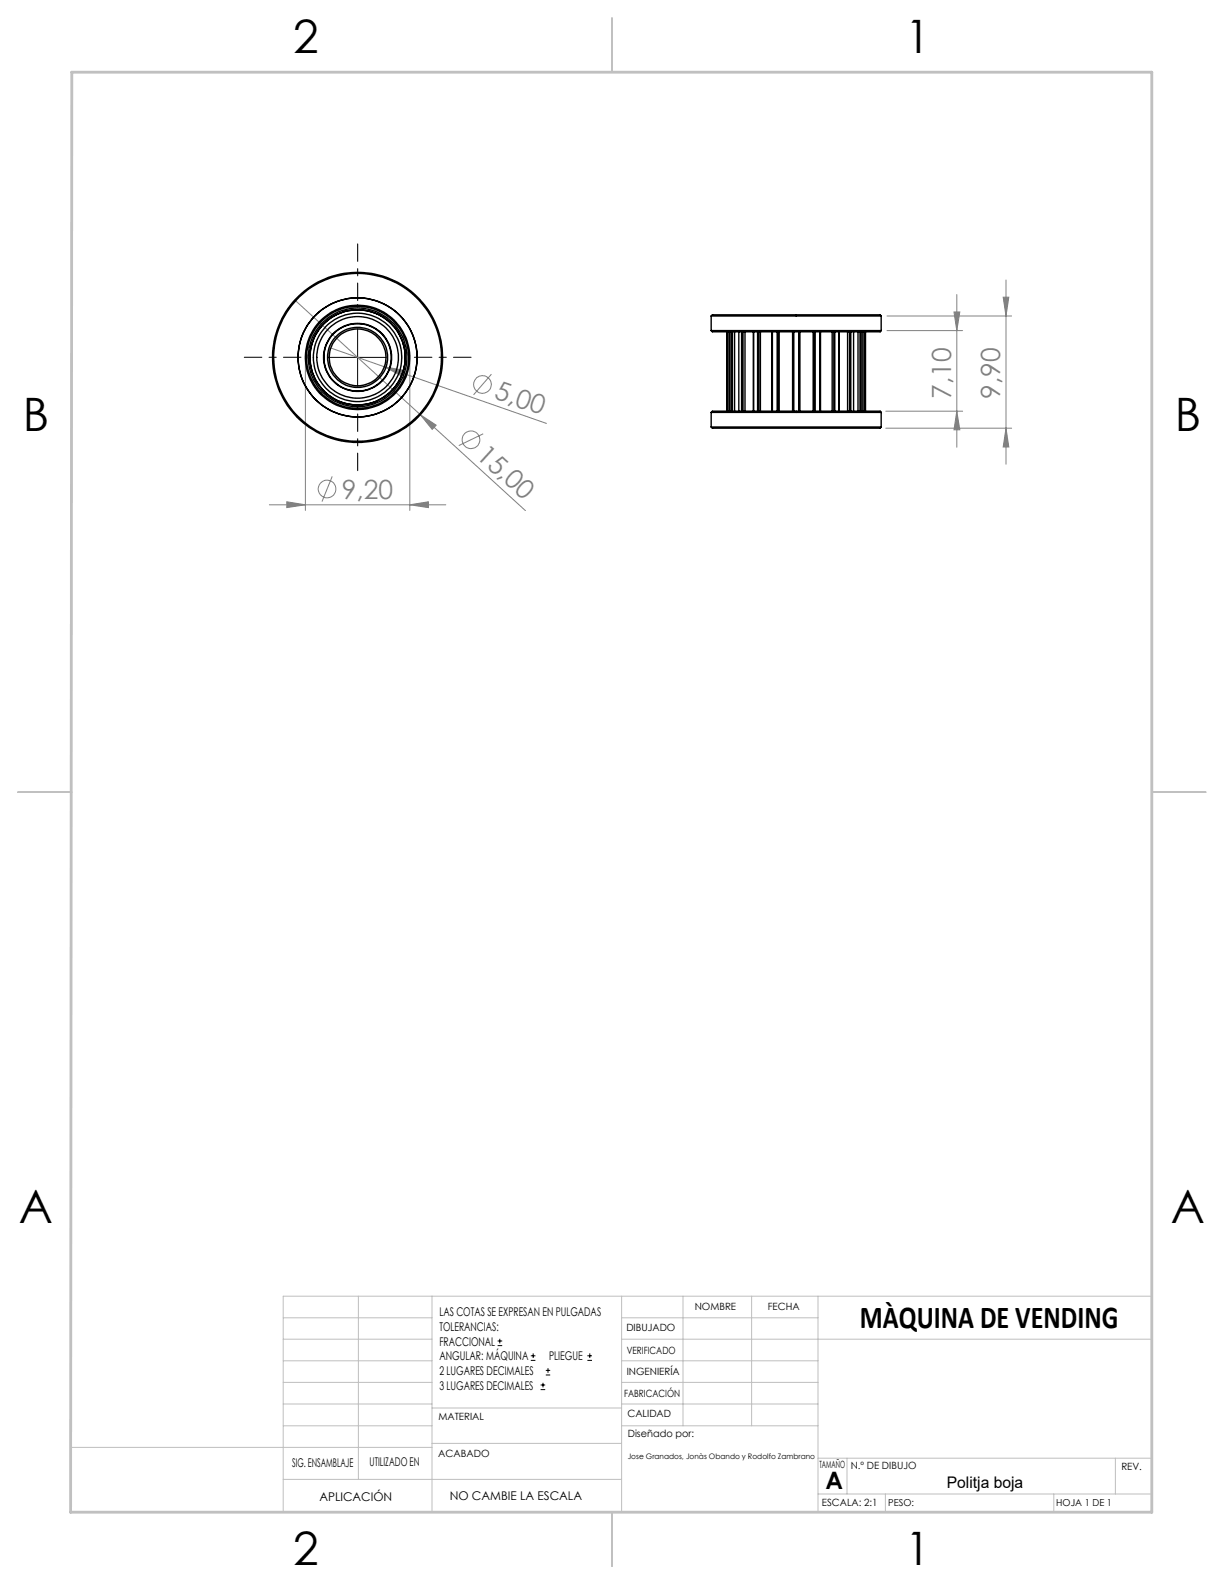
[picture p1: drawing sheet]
<svg xmlns="http://www.w3.org/2000/svg" width="216mm" height="279mm" viewBox="0 0 216 279" stroke-linecap="round" stroke-linejoin="round" font-family="sans-serif">
<g fill="none" stroke="#c0c0c0" stroke-width=".18">
<path d="M50 232.4h26.2M50 236.2h26.2M63.2 228.6v32.3M76.2 228.6v38.1M109.6 228.6v38.1M109.6 232.4h34.7M109.6 236.2h93.6M120.5 228.6v22.9M132.6 228.6v22.9M144.3 228.6v38.1M203.2 228.6h-153.2v38.1M12.5 255.3h63.7"/>
<path d="M50 243.8h26.2M50 251.5h26.2M50 240h26.2M50 247.7h26.2M76.2 254.6h33.4M76.2 248.4h33.4M109.6 243.8h34.7M109.6 251.5h34.7M109.6 240h34.7M109.6 247.7h34.7M144.3 257.2h58.9M149.4 257.2v6.3"/>
<path d="M196.7 257.2v6.3M50 260.9h59.6M144.3 263.5h58.9M156.2 263.5v3.2M185.9 263.5v3.2"/>
</g>
<path d="M108 3.2v9.5M3.1 139.7h9.6M203.2 139.7h9.5M108 266.7v9.6" fill="none" stroke="#c0c0c0" stroke-width=".25"/>
<path d="M12.7 12.7h190.5v254h-190.7z" fill="none" stroke="#c0c0c0" stroke-width=".5"/>
<g fill="none" stroke="#808080" stroke-width=".18">
<path d="M52 52.9l40.7 37.2M156.5 58.3h13.3M156.5 55.7h21.9M168.3 55h1l-.5 3.3zM168.8 52v26.9M177 52.4h.9l-.5 3.3zM177.4 49.4v32.5M53.9 64v26M58.3 61.4l38.1 13.3M67.8 64.7l3.3 .6-.4 1zM72.3 64v26M74.2 73.2l2.7 1.8-.7 .7z"/>
<path d="M85.2 76.5l-4.3 2.1M86.7 66l-3.2 3.6M156.2 72.5h13.6M156.2 75.5h22.2M168.8 72.5l.5 3.3h-1zM177.4 75.5l.5 3.3h-.9zM47.5 89h31.1M50.6 88.5l3.3 .5-3.3 .5zM58.6 84l-1.8 4.5M72.3 89l3.3-.5v1z"/>
<circle cx="83.1" cy="77.6" r="1.57"/>
<circle cx="85.1" cy="67.8" r="1.56"/>
<circle cx="57.7" cy="86.3" r="1.55"/>
</g>
<path d="M63.1 53v-10M53.1 63h-10M63.1 73v10M73.1 63h10" fill="none" stroke="#000" stroke-width=".18" stroke-dasharray="15.2 1.3 1.3 1.3" stroke-dashoffset="12.1"/>
<path d="M63.1 58v10.1M58.1 63h10" fill="none" stroke="#000" stroke-width=".18"/>
<g fill="#808080">
<path d="M74.2 73.2l2.7 1.8-.7 .7z"/>
<path d="M67.8 64.7l3.3 .6-.4 1z"/>
<path d="M50.6 88.5l3.3 .5-3.3 .5zM72.3 89l3.3-.5v1z"/>
<path d="M168.3 55h1l-.5 3.3zM168.8 72.5l.5 3.3h-1zM177 52.4h.9l-.5 3.3zM177.4 75.5l.5 3.3h-.9z"/>
</g>
<g fill="none" stroke="#000" stroke-width=".25">
<path d="M125.4 55.7h30M125.4 58.3h30M125.4 58.3l.3 .2h28.7a1.02 1.02 0 0 0 1-.2M125.4 55.7a1.6 1.6 0 0 1 1.5-.2h27.6a.85 .85 0 0 1 .9 .2M125.4 55.7v2.6M128.2 58.5v14M128.4 58.5v14M128.7 58.5v14M129 58.5v14M129.2 58.5v14M129.6 58.5v14M130.3 58.5v14"/>
<path d="M130.8 58.5v14M131.1 58.5v14M131.4 58.5v14M132.9 58.5v14M133.6 58.5v14M133.8 58.5v14M134.1 58.5v14M136.2 58.5v14M137.1 58.5v14M137.3 58.5v14M137.4 58.5v14M139.8 58.5v14"/>
<path d="M139.9 58.5v14M140 58.5v14M140.9 58.5v14M141 58.5v14M141.1 58.5v14M143.4 58.5v14M143.6 58.5v14M143.8 58.5v14M144.6 58.5v14M144.7 58.5v14M146.8 58.5v14M147.1 58.5v14"/>
<path d="M147.2 58.5v14M148 58.5v14M149.5 58.5v14M149.9 58.5v14M150.1 58.5v14M150.6 58.5v14M151.3 58.5v14M151.7 58.5v14M151.9 58.5v14M152.2 58.5v14M152.5 58.5v14M152.6 58.5v14"/>
<path d="M155.4 55.7v2.6M125.4 75.3l.3 .2h28.7a1.02 1.02 0 0 0 1-.2M125.4 75.3h30M125.4 72.7h30M125.4 72.7a1.6 1.6 0 0 1 1.5-.2h27.6a.85 .85 0 0 1 .9 .2M125.4 72.7v2.6M155.4 72.7v2.6"/>
<circle cx="63.1" cy="63" r="9.2"/>
<circle cx="63.1" cy="63" r="10.5"/>
<circle cx="63.1" cy="63" r="8.4"/>
<circle cx="63.1" cy="63" r="7.8"/>
<circle cx="63.1" cy="63" r="14.8"/>
<circle cx="63.1" cy="63" r="9"/>
<circle cx="63.1" cy="63" r="15"/>
<circle cx="63.1" cy="63" r="5"/>
<circle cx="63.1" cy="63" r="5.9"/>
<circle cx="63.1" cy="63" r="6"/>
<circle cx="63.1" cy="63" r="5.3"/>
<circle cx="63.1" cy="63" r="7.2"/>
<circle cx="63.1" cy="63.1" r="8.7"/>
</g>
<g fill="none" stroke="#000" stroke-width=".18">
<path d="M87.8 237.3h.8M87.8 236.5h.8M88.2 236.1v.9M93.6 240h.8M93.6 239.1h.8M94.1 238.7v.8M103.6 240h.8M103.6 239.1h.8M104 238.7v.8M95.4 245.1h.8M95.4 244.3h.8M95.8 243.9v.8"/>
<path d="M96.3 242.5h.7M96.3 241.7h.7M96.7 241.3v.8"/>
</g>
<g font-size="8.1">
<text x="51.7" y="9.3">2</text>
<text x="159.7" y="9.3">1</text>
<text x="4" y="76">B</text>
<text x="207.2" y="76">B</text>
<text x="3.3" y="215.7">A</text>
<text x="206.5" y="215.7">A</text>
<text x="51.7" y="276">2</text>
<text x="159.7" y="276">1</text>
</g>
<text font-size="5.6" x="151.7" y="234.3">MÀQUINA DE VENDING</text>
<g font-size="4.7" fill="#808080">
<text x="87" y="70.3" transform="rotate(19 87 70.3)">5,00</text>
<text x="167.8" y="70.4" transform="rotate(-90 167.8 70.4)">7,10</text>
<text x="176.4" y="70.4" transform="rotate(-90 176.4 70.4)">9,90</text>
<text x="83.8" y="80.5" transform="rotate(42 83.8 80.5)">15,00</text>
<text x="60.3" y="87.9">9,20</text>
</g>
<text font-size="4.2" x="145.6" y="262.7">A</text>
<text font-size="2.8" x="167" y="262.5">Politja boja</text>
<g font-size="2.1">
<text x="77.5" y="232.2">LAS COTAS SE EXPRESAN EN PULGADAS</text>
<text x="77.5" y="234.7">TOLERANCIAS:</text>
<text x="77.5" y="237.3">FRACCIONAL</text>
<text x="77.5" y="239.9">ANGULAR: MÁQUINA</text>
<text x="96.9" y="239.9">PLIEGUE</text>
<text x="77.5" y="242.5">2 LUGARES DECIMALES</text>
<text x="77.5" y="245.1">3 LUGARES DECIMALES</text>
<text x="51.5" y="258.7">SIG. ENSAMBLAJE</text>
<text x="65.2" y="258.6">UTILIZADO EN</text>
<text x="56.3" y="264.8">APLICACIÓN</text>
<text x="79.3" y="264.6">NO CAMBIE LA ESCALA</text>
</g>
<g font-size="1.8">
<text x="122.5" y="231.1">NOMBRE</text>
<text x="135.4" y="231.1">FECHA</text>
<text x="110.5" y="234.8">DIBUJADO</text>
<text x="110.5" y="238.9">VERIFICADO</text>
<text x="110.6" y="242.5">INGENIERÍA</text>
<text x="77.3" y="250.5">MATERIAL</text>
<text x="110.1" y="246.4">FABRICACIÓN</text>
<text x="110.7" y="250">CALIDAD</text>
<text x="77.3" y="257">ACABADO</text>
<text x="110.7" y="253.5">Diseñado por:</text>
<text x="144.5" y="258.9">TAMAÑO</text>
<text x="150.1" y="259.1">N.º DE DIBUJO</text>
<text x="197.8" y="259.2">REV.</text>
<text x="145" y="265.7">ESCALA: 2:1</text>
</g>
<g font-size="1.7">
<text x="156.7" y="265.7">PESO:</text>
<text x="186.3" y="265.7">HOJA 1 DE 1</text>
</g>
<text font-size="1.3" x="110.7" y="257.4">Jose Granados, Jonàs Obando y Rodolfo Zambrano</text>
</svg>
